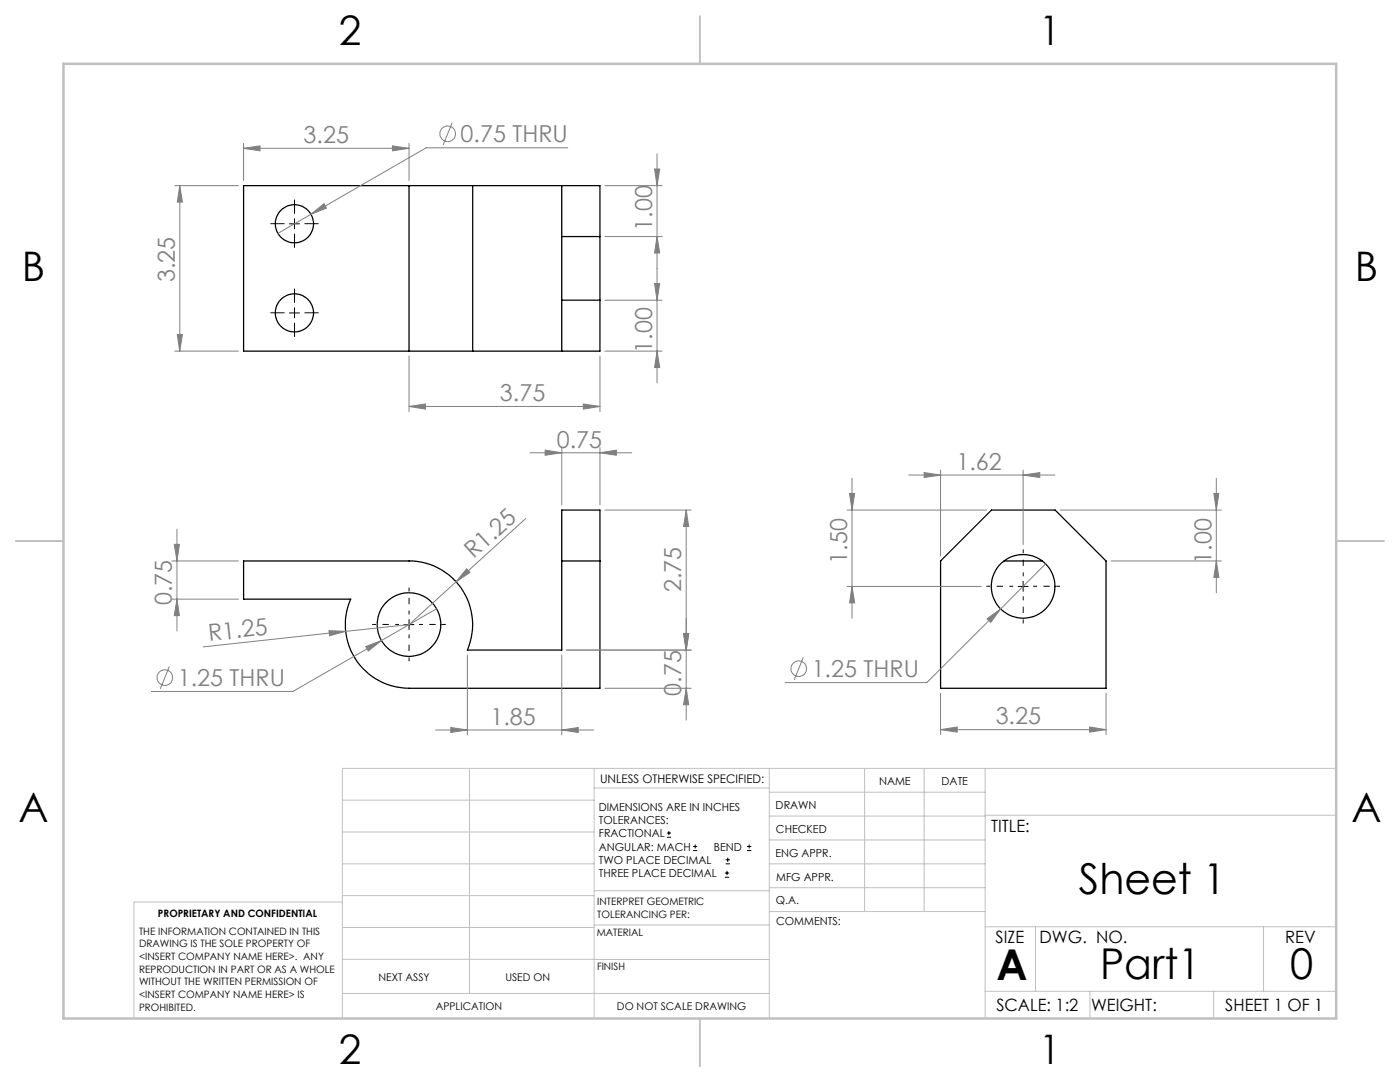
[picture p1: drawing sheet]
<svg xmlns="http://www.w3.org/2000/svg" width="279mm" height="216mm" viewBox="0 0 279 216" stroke-linecap="round" stroke-linejoin="round" font-family="sans-serif">
<g fill="none" stroke="#000" stroke-width=".25">
<path d="M81.6 37h12.7M81.6 37h-33v33.1h33M81.6 37v33.1M94.3 37h25.4v33.1h-25.4M94.3 37v33.1M112.1 37v33.1M112.1 47.2h7.6M112.1 59.9h7.6M81.6 70.1h12.7M48.6 111.9h33a12.7 12.7 0 0 1 11.7 17.8h18.8v-27.9h7.6v35.5h-38.1a12.7 12.7 0 0 1-11.6-17.7h-21.4zM112.1 111.9h7.6M187.7 111.9l10.2-10.1h12.7l10.1 10.1v25.4h-33z"/>
<path d="M200.4 111.9h7.6"/>
<circle cx="58.8" cy="44.7" r="3.8"/>
<circle cx="58.8" cy="62.4" r="3.8"/>
<circle cx="204.2" cy="117" r="6.3"/>
<circle cx="81.6" cy="124.6" r="6.3"/>
</g>
<g fill="none" stroke="#808080" stroke-width=".2">
<path d="M34.9 37h12.7M35.9 37l.5 3.3h-1zM35.9 37v33.1M48.6 29.6l3.3-.5v1zM48.6 28.6v7.4M48.6 29.6h33M78.3 29.1l3.3 .5-3.3 .5zM81.6 28.6v7.4M90.2 24.5l-1.8 4.4M113.3 29.5h-28.2l-23 13.3M120.7 37h11.5M130.6 33.7h1.1l-.6 3.3z"/>
<path d="M131.1 30.7v45.7M62.1 42.8l2.6-2.2 .5 .9zM62.1 42.8l-6.6 3.8M120.7 47.2h11.5M120.7 59.9h11.5M130.6 56.6h1.1l-.6 3.3zM131.1 47.2l.6 3.3h-1.1zM34.9 70.1h12.7M35.4 66.7h1l-.5 3.4zM81.6 71v11.1M119.7 71v11.1M120.7 70.1h11.5"/>
<path d="M131.1 70.1l.6 3.2h-1.1zM81.6 81.1l3.3-.5v1zM81.6 81.1h38.1M105.8 90.3h20.3M108.8 89.8l3.3 .5-3.3 .5zM112.1 89.3v11.5M116.4 80.6l3.3 .5-3.3 .5zM119.7 90.3l3.3-.5v1zM119.7 89.3v11.5M169.5 98.5h1.1l-.6 3.3zM170 95.4v28M181.4 94.8h29.1"/>
<path d="M184.4 94.3l3.3 .5-3.3 .5zM187.7 93.8v17.1M204.2 94.8l3.3-.5v1zM204.2 93.8v14.9M242.3 98.5h.9l-.5 3.3zM242.7 95.4v22.9M34.3 111.9h13.3M34.3 119.6h13.3M34.8 108.6h1l-.5 3.3zM35.3 119.6l.5 3.2h-1zM35.3 105.6v20.3M93.1 113.5l.7 .7-2.8 1.9z"/>
<path d="M104.9 103.5l-23.3 21.1-12.6 1.4M120.7 101.8h17.2M136.9 101.8l.5 3.3h-1zM136.9 101.8v41.9M169.1 101.8h27.8M169.1 117h26.7M170 117l.6 3.3h-1.1zM208.7 112.5l-23.7 23.7h-28.3M211.6 101.8h32.1M221.8 111.9h21.9M242.7 111.9l.5 3.3h-.9zM33.8 133l-1.8 4.4"/>
<path d="M65.7 125.8l3.3 .2-3.2 .9zM69 126l-28.5 3.1M73 129l3.1-1.2-2.6 2.1zM87.1 121.5l-28.6 16.5h-28.3M93.3 130.7v15.9M112.1 130.7v15.9M113.1 129.7h24.8M120.7 137.3h17.2M136.4 126.4h1l-.5 3.3zM136.9 137.3l.5 3.3h-1zM160.3 131.2l-1.8 4.4M187.7 138.3v8.3"/>
<path d="M197 123.5l2.7-2-2 2.7zM220.7 138.3v8.3M86.9 145.7h31.6M90 145.2l3.3 .5-3.3 .5zM112.1 145.7l3.3-.5v1zM187.7 145.6l3.3-.5v1zM187.7 145.6h33M217.5 145.1l3.2 .5-3.2 .5z"/>
<circle cx="89.4" cy="26.7" r="1.55"/>
<circle cx="32.9" cy="135.2" r="1.55"/>
<circle cx="159.4" cy="133.4" r="1.56"/>
</g>
<g fill="none" stroke="#000" stroke-width=".2">
<path d="M57.7 44.7h2.1M58.8 43.6v2M57.7 62.4h2.1M58.8 61.4v2M203.2 117h2M204.2 116v2M80.6 124.6h2M81.6 123.6v2M133.1 167.1h.8M133.1 166.2h.8M133.5 165.8v.9M138.3 169.7h.8"/>
<path d="M138.3 168.9h.8M138.7 168.5v.8M144.7 175h.8M144.7 174.2h.8M144.8 172.4h.9M144.8 171.6h.9M145.1 173.8v.8M145.2 171.1v.9M149.1 169.7h.8M149.1 168.9h.8M149.5 168.5v.8"/>
</g>
<path d="M202.2 117h-5.3M204.2 115v-5.4M206.2 117h5.4M79.6 124.6h-5.3M81.6 122.6v-5.3M81.6 126.6v5.4M83.6 124.6h5.4" fill="none" stroke="#000" stroke-width=".2" stroke-dasharray="15.2 1.3 1.3 1.3" stroke-dashoffset="14.5" stroke-linecap="butt"/>
<path d="M56.8 44.6h-2.8M58.8 42.6v-2.8M58.8 46.6v2.8M60.8 44.6h2.8M56.8 62.4h-2.8M58.8 60.4v-2.8M58.8 64.4v2.8M60.8 62.4h2.8" fill="none" stroke="#000" stroke-width=".2" stroke-dasharray="15.2 1.3 1.3 1.3" stroke-linecap="butt"/>
<path d="M204.2 119v5.4" fill="none" stroke="#000" stroke-width=".2" stroke-dasharray="15.2 1.3 1.3 1.3" stroke-dashoffset="14.4" stroke-linecap="butt"/>
<g fill="none" stroke="#c0c0c0" stroke-width=".2">
<path d="M68.3 159.7h50.3M93.7 153.3v44.9M118.6 153.3v49.9M118.6 157.2h34.9M153.5 153.3v49.9M153.5 158.1h43.1M172.5 153.3v28.6M184.4 153.3v28.6M196.6 153.3v49.9M266.7 153.3h-198.4v49.9M68.3 178.7h50.3M68.3 172.4h50.3"/>
<path d="M68.3 166h50.3M68.3 180h-41.6v23.2M118.6 177.7h35M153.5 167.6h43.1M153.5 162.8h43.1M153.5 172.4h43.1M153.5 177.1h43.1M196.6 162.7h70.1M68.3 198.2h85.2M68.3 191.4l85.2 .1M68.3 185.1h50.3M118.6 184.6h35"/>
<path d="M153.6 181.9h43M196.6 197.8h70.1M196.6 184.9h70.1M206.7 184.9v12.9M217.5 197.8v5.4M242.2 197.8v5.4M252.2 184.9v12.9"/>
</g>
<path d="M139.7 3.2v9.5M3.1 107.9h9.6M266.7 107.9h9.5M139.7 203.2v9.6" fill="none" stroke="#c0c0c0" stroke-width=".25"/>
<path d="M12.7 12.7h254v190.5h-254z" fill="none" stroke="#c0c0c0" stroke-width=".5"/>
<g fill="#808080">
<path d="M65.7 125.8l3.3 .2-3.2 .9z"/>
<path d="M93.1 113.5l.7 .7-2.8 1.9z"/>
<path d="M119.7 90.3l3.3-.5v1zM108.8 89.8l3.3 .5-3.3 .5zM112.1 145.7l3.3-.5v1zM90 145.2l3.3 .5-3.3 .5zM78.3 29.1l3.3 .5-3.3 .5zM48.6 29.6l3.3-.5v1zM204.2 94.8l3.3-.5v1zM184.4 94.3l3.3 .5-3.3 .5z"/>
<path d="M73 129l.5 .9 2.6-2.1zM62.1 42.8l3.1-1.3-.5-.9zM81.6 81.1l3.3-.5v1zM116.4 80.6l3.3 .5-3.3 .5zM197 123.5l.7 .7 2-2.7zM187.7 145.6l3.3-.5v1zM217.5 145.1l3.2 .5-3.2 .5z"/>
<path d="M136.4 126.4h1l-.5 3.3zM136.9 101.8l.5 3.3h-1zM35.4 66.7h1l-.5 3.4zM35.9 37l.5 3.3h-1zM131.1 47.2l.6 3.3h-1.1zM130.6 33.7h1.1l-.6 3.3zM242.7 111.9l.5 3.3h-.9zM242.3 98.5h.9l-.5 3.3zM170 117l.6 3.3h-1.1zM169.5 98.5h1.1l-.6 3.3z"/>
<path d="M34.8 108.6h1l-.5 3.3zM35.3 119.6l.5 3.2h-1zM136.4 126.4h1l-.5 3.3zM136.9 137.3l.5 3.3h-1zM130.6 56.6h1.1l-.6 3.3zM131.1 70.1l.6 3.2h-1.1z"/>
</g>
<g font-size="8.5">
<text x="215.3" y="178.4">Sheet 1</text>
<text x="198.9" y="195.5">A</text>
<text x="219.6" y="195.4">Part1</text>
<text x="257.4" y="195.4">0</text>
</g>
<g font-size="8.1">
<text x="67.6" y="8.9">2</text>
<text x="207.3" y="8.9">1</text>
<text x="4.4" y="56.1">B</text>
<text x="270.4" y="56.1">B</text>
<text x="3.7" y="164.1">A</text>
<text x="269.7" y="164.1">A</text>
<text x="67.6" y="212.4">2</text>
<text x="207.3" y="212.4">1</text>
</g>
<g font-size="4.7" fill="#808080">
<text x="60.6" y="28.6">3.25</text>
<text x="91.9" y="28.4">0.75 THRU</text>
<text x="130.1" y="46" transform="rotate(-90 130.1 46)">1.00</text>
<text x="34.9" y="56.3" transform="rotate(-90 34.9 56.3)">3.25</text>
<text x="130.1" y="70.4" transform="rotate(-90 130.1 70.4)">1.00</text>
<text x="99.8" y="80.1">3.75</text>
<text x="111.1" y="89.3">0.75</text>
<text x="190.9" y="93.8">1.62</text>
<text x="94.5" y="111.6" transform="rotate(-42 94.5 111.6)">R1.25</text>
<text x="169" y="112.4" transform="rotate(-90 169 112.4)">1.50</text>
<text x="241.8" y="112.4" transform="rotate(-90 241.8 112.4)">1.00</text>
<text x="135.9" y="118.1" transform="rotate(-90 135.9 118.1)">2.75</text>
<text x="34.3" y="120.7" transform="rotate(-90 34.3 120.7)">0.75</text>
<text x="41.7" y="127.9" transform="rotate(-6 41.7 127.9)">R1.25</text>
<text x="35.5" y="136.9">1.25 THRU</text>
<text x="162" y="135.1">1.25 THRU</text>
<text x="135.9" y="138.9" transform="rotate(-90 135.9 138.9)">0.75</text>
<text x="97.9" y="144.6">1.85</text>
<text x="198.7" y="144.5">3.25</text>
</g>
<g font-size="3.4">
<text x="197.8" y="166">TITLE:</text>
<text x="198.7" y="188.1">SIZE</text>
<text x="207.5" y="188.1">DWG. NO.</text>
<text x="256.5" y="188.2">REV</text>
<text x="198.8" y="201.7">SCALE: 1:2</text>
<text x="217.7" y="201.8">WEIGHT:</text>
<text x="244.5" y="201.7">SHEET 1 OF 1</text>
</g>
<text font-size="2.4" x="119.8" y="156.2">UNLESS OTHERWISE SPECIFIED:</text>
<g font-size="2.2">
<text x="119.5" y="161.8">DIMENSIONS ARE IN INCHES</text>
<text x="154.8" y="161.4">DRAWN</text>
<text x="175.4" y="156.6">NAME</text>
<text x="187.9" y="156.7">DATE</text>
<text x="119.5" y="164.4">TOLERANCES:</text>
<text x="119.5" y="167.1">FRACTIONAL</text>
<text x="154.9" y="166.3">CHECKED</text>
<text x="119.5" y="169.7">ANGULAR: MACH</text>
<text x="119.5" y="172.4">TWO PLACE DECIMAL</text>
<text x="142.5" y="169.7">BEND</text>
<text x="154.8" y="170.9">ENG APPR.</text>
<text x="119.5" y="175">THREE PLACE DECIMAL</text>
<text x="154.9" y="175.7">MFG APPR.</text>
<text x="154.9" y="180.4">Q.A.</text>
<text x="154.9" y="184.6">COMMENTS:</text>
</g>
<g font-size="2.1">
<text x="75.5" y="195.7">NEXT ASSY</text>
<text x="100.9" y="195.7">USED ON</text>
<text x="86.9" y="201.5">APPLICATION</text>
<text x="123.1" y="201.6">DO NOT SCALE DRAWING</text>
</g>
<g font-size="2">
<text x="31.5" y="182.9">PROPRIETARY AND CONFIDENTIAL</text>
<text x="119.2" y="180.6">INTERPRET GEOMETRIC</text>
<text x="119.2" y="183.1">TOLERANCING PER:</text>
<text x="27.8" y="186.5">THE INFORMATION CONTAINED IN THIS</text>
<text x="27.8" y="189">DRAWING IS THE SOLE PROPERTY OF</text>
<text x="27.8" y="191.6">&lt;INSERT COMPANY NAME HERE&gt;. ANY</text>
<text x="119.1" y="186.7">MATERIAL</text>
<text x="27.8" y="194.1">REPRODUCTION IN PART OR AS A WHOLE</text>
<text x="27.8" y="196.6">WITHOUT THE WRITTEN PERMISSION OF</text>
<text x="119.1" y="193.5">FINISH</text>
<text x="27.8" y="199.1">&lt;INSERT COMPANY NAME HERE&gt; IS</text>
<text x="27.8" y="201.7">PROHIBITED.</text>
</g>
</svg>
